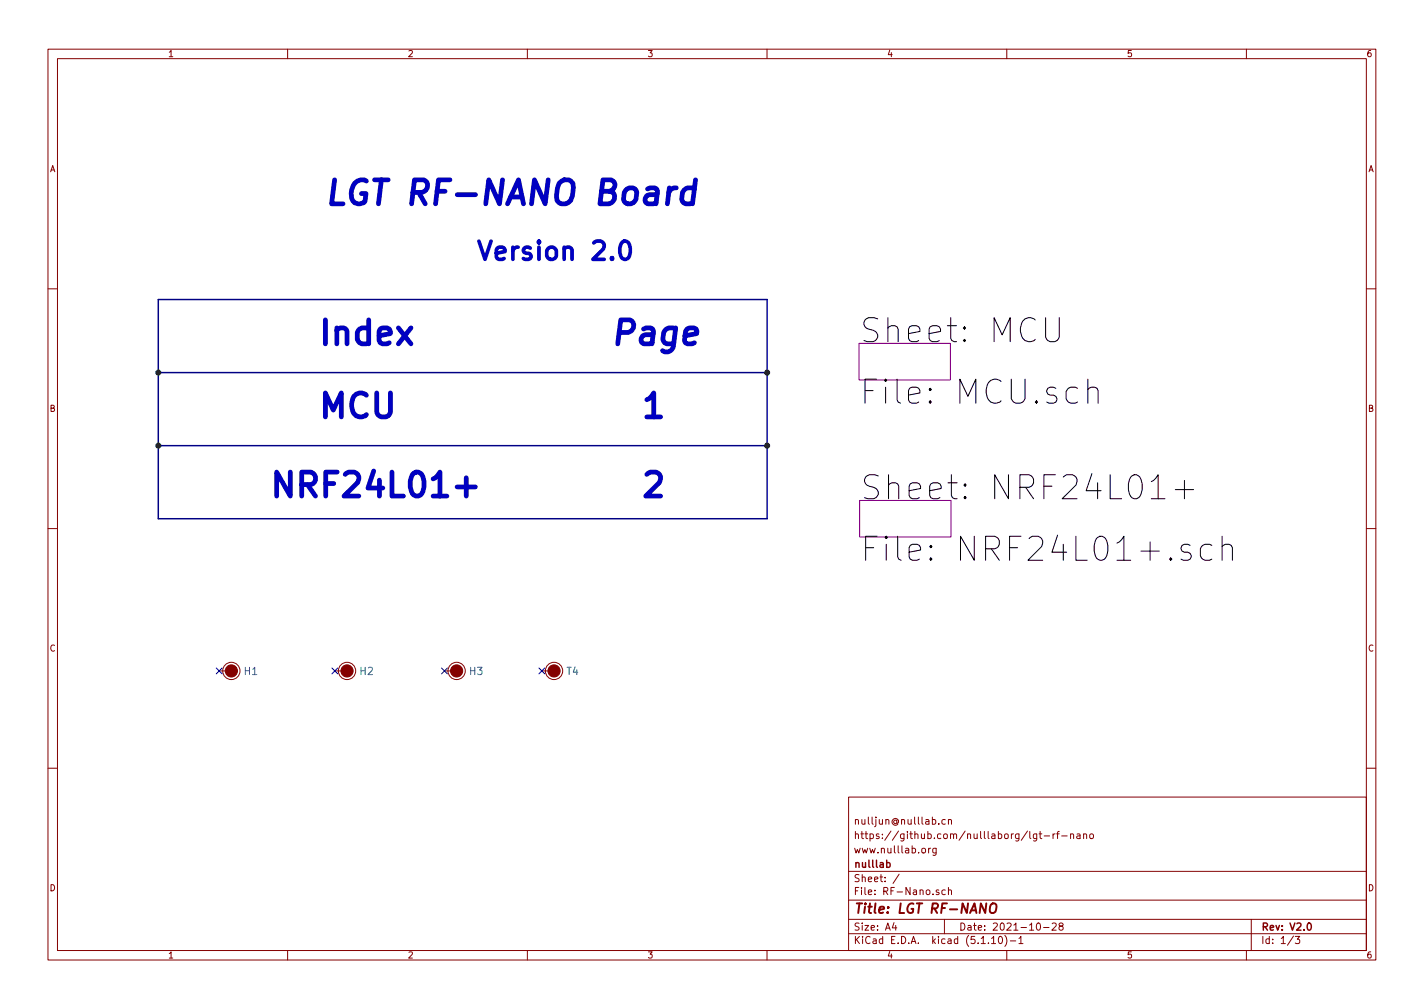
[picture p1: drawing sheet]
<svg xmlns="http://www.w3.org/2000/svg" width="297mm" height="210mm" viewBox="0 0 297 210" stroke-linecap="round" stroke-linejoin="round" font-family="sans-serif">
<g fill="none" stroke="#840000" stroke-width=".21">
<path d="M10 10.3h277v189.9h-277zM12 12.2h273v186.1h-273zM60 10.3v1.9M110 10.3v1.9M160 10.3v1.9M210 10.3v1.9M260 10.3v1.9M10 60.2h2M285 60.2h2M10 110.3h2M285 110.3h2M45.7 139.9h2.6"/>
<path d="M69.8 139.9h2.6M92.7 139.9h2.5M113 139.9h2.6M10 160.2h2M177 166.3h108v32h-108zM193.7 176.9v1M194.1 176.9l-.4 .3M195.3 176.9v1.2l-.3 .3h-.4M195.3 177l-.5-.1-.2 .3v.6l.2 .1 .5-.1M195.8 171.8v.1M197.2 171l-.4-.1-.3 .3v.6l.3 .1h.4M197.8 171.1l.2-.2 .4 .1 .1 .9"/>
<path d="M197.8 170.9v1M214.8 173.4v1.3l.2 .2M216.3 173.9v1.3l-.3 .2h-.4M216.3 174l-.5-.1-.3 .3 .1 .6 .2 .1 .5-.1M216.7 173.9h.6M217 173.4v1.3l.3 .2M217.8 174.4h1.1M219.7 173.9v1M220.1 173.9l-.4 .3M220.4 173.9h.6M221 173.4l-.4 .3v1.2M221.5 174.4h1.1"/>
<path d="M223.3 174.1l.2-.2 .4 .1 .1 .9M223.3 173.9v1M224.7 174h.5l.1 .9M225.3 174.3l-.5 .1-.2 .2 .2 .3 .5-.1M226 174.1l.2-.2 .4 .1 .1 .9M226 173.9v1M227.4 174.1l.2-.2 .4 .2v.7l-.2 .1-.4-.1zM285 160.2h2M60 198.3v1.9M110 198.3v1.9M160 198.3v1.9M177 194.8h108"/>
<path d="M177 191.8h108M177 187.8h108M177 181.8h108M186.5 192.5l-.4 1h1M186.8 193v1M187.6 182.3l-1.3 2M195.8 185.7l-.3-.1-.2 .2v.2l.5 .2v.3h-.5M197 191.8v3M197.2 185.7l-.4-.1-.3 .3v.6l.3 .1 .4-.1M197.8 185.7l.2-.1 .4 .1 .1 .9M197.8 185.1v1.5M206.8 195.8l.5-.5v1.5"/>
<path d="M206.8 196.8h.9M208.5 195.4l.1-.1a.8 .8 0 0 1 .5 .8 .8 .8 0 0 1-.5 .7 1 1 0 0 1-.1-1.4zM209.6 195.1a1.71 1.71 0 0 1 0 2.3M210 198.3v1.9M210.7 196.3h1.2M212.5 195.8l.5-.5v1.5M212.5 196.8h.9M216.3 192.7l.3-.2a.81 .81 0 0 1 .5 .8 .81 .81 0 0 1-.5 .7l-.3-.1-.1-.4zM217.7 193.5h1.1M219.5 192.7l.5-.2 .3 .2v.3l-.9 1h.9M221.2 193.2l-.3-.3 .1-.2 .2-.2 .4 .1 .2 .2-.1 .2-.5 .2-.3 .3 .1 .4 .2 .1h.3l.3-.3-.1-.4-.2-.1M260 198.3v1.9"/>
<path d="M261 191.8v6.5M269.8 195.2l-1.2 2M270.2 195.3h.9l-.5 .6 .4 .1v.7l-.2 .1-.6-.1"/>
<circle cx="48.3" cy="139.9" r="1.8"/>
<circle cx="72.4" cy="139.9" r="1.8"/>
<circle cx="95.2" cy="139.9" r="1.8"/>
<circle cx="115.6" cy="139.9" r="1.8"/>
</g>
<path d="M185 180l.4-.1 .3 .3-.2 .6h-.5M272.9 192.6l.1-.1a.8 .8 0 0 1 .5 .8 .8 .8 0 0 1-.5 .7 1 1 0 0 1-.1-1.4z" fill="none" stroke="#840000" stroke-width=".3"/>
<path d="M206.7 188.7a.66 .66 0 0 1 1.1 0 1.49 1.49 0 0 1-.6 1.7l-.5-.1a1.49 1.49 0 0 1 0-1.6z" fill="none" stroke="#840000" stroke-width=".41"/>
<path d="M179.2 71.6h19v7.6h-19zM179.3 104.4h19.1v7.6h-19.1z" fill="none" stroke="#840084" stroke-width=".21"/>
<path d="M218.1 66.3v4l.5 .7 .4 .3h1l.7-.5 .3-.5v-4M226.9 79.1v5M226.9 81.2a1.23 1.23 0 0 1 2.2 .3v2.6M240.2 100.5l.4-.3 1-1.2v5M240.2 104h2.8M245.2 102.1h3.8M247.1 100.2v3.8M248.3 113.8l-.5-.3h-.7l-.5 .3-.2 .4 .2 .8 .5 .2h.7l.5 .2 .2 .5-.2 .7-.5 .3h-1l-.4-.3M252.8 113.8a1.61 1.61 0 0 0-2.2 .2l-.2 .5v1.4l.2 .5a1.61 1.61 0 0 0 2.2 .2M254.9 114a1.25 1.25 0 0 1 2.2 .2v2.7M254.9 111.9v5" fill="none" stroke="#000" stroke-width=".21"/>
<g fill="#840000" stroke="#840000" stroke-width=".21">
<circle cx="48.3" cy="139.9" r="1.27"/>
<circle cx="72.4" cy="139.9" r="1.27"/>
<circle cx="95.2" cy="139.9" r="1.27"/>
<circle cx="115.6" cy="139.9" r="1.27"/>
</g>
<path d="M33 62.5h127v45.7h-127zM33 77.7h127M33 93h127" fill="none" stroke="#000084" stroke-width=".3"/>
<path d="M141.1 39.2a1.44 1.44 0 0 0-1.6 .9M144.9 39.4a1.68 1.68 0 0 0-2.5 .7l-.2 1.5 .4 .7 .4 .2h1l.5-.2M145.1 37.5l-.7 5M97.3 99.7v3.8M95.4 101.6h3.8" fill="none" stroke="#0000c2" stroke-width=".99"/>
<path d="M129.7 50.7a.9 .9 0 0 1 .9-.4 .9 .9 0 0 1 .7 .7 3 3 0 0 1-.4 2.9 .9 .9 0 0 1-1.4-.5 3.1 3.1 0 0 1 .2-2.7z" fill="none" stroke="#0000c2" stroke-width=".76"/>
<g fill="#008400" stroke="#008400" stroke-width=".25">
<circle cx="33" cy="93" r=".51"/>
<circle cx="160" cy="93" r=".51"/>
<circle cx="160" cy="77.7" r=".51"/>
<circle cx="33" cy="77.7" r=".51"/>
</g>
<path d="M45.1 139.3l1.2 1.3M46.3 139.3l-1.2 1.3M69.2 139.3l1.3 1.3M70.5 139.3l-1.3 1.3M92.1 139.3l1.2 1.3M93.3 139.3l-1.2 1.3M112.4 139.3l1.2 1.3M113.6 139.3l-1.2 1.3" fill="none" stroke="#000084" stroke-width=".21"/>
<g font-size="7" fill="#0000c2">
<text x="67.3" y="42.8">LGT RF-NANO Board</text>
<text x="66" y="72">Index</text>
<text x="127" y="72">Page</text>
<text x="66" y="87.2">MCU</text>
<text x="133.3" y="87.2">1</text>
<text x="55.9" y="103.7">NRF24L01+</text>
<text x="133.3" y="103.7">2</text>
</g>
<g font-size="7">
<text x="179.2" y="71.5">Sheet: MCU</text>
<text x="179.2" y="84.3">File: MCU.sch</text>
<text x="179.3" y="104.3">Sheet: NRF24L01+</text>
<text x="179.3" y="117.1">File: NRF24L01+.sch</text>
</g>
<text font-size="5.3" fill="#0000c2" x="99.1" y="54.3">Version 2.0</text>
<text font-size="2.8" fill="#840000" x="178" y="190.5">Title: LGT RF-NANO</text>
<g font-size="2.1" fill="#008484">
<text x="51" y="140.8">H1</text>
<text x="75.1" y="140.8">H2</text>
<text x="98" y="140.8">H3</text>
<text x="118.2" y="140.8">T4</text>
</g>
<g font-size="2.1" fill="#840000">
<text x="178" y="172">nulljun@nulllab.cn</text>
<text x="178" y="178">www.nulllab.org</text>
<text x="178" y="175">https://github.com/nulllaborg/lgt-rf-nano</text>
<text x="178" y="184">Sheet: /</text>
<text x="178" y="181">nulllab</text>
<text x="178" y="186.7">File: RF-Nano.sch</text>
<text x="178" y="196.9">KiCad E.D.A. kicad (5.1.10)-1</text>
<text x="178" y="194.1">Size: A4</text>
<text x="200" y="194.1">Date: 2021-10-28</text>
<text x="263" y="194.1">Rev: V2.0</text>
<text x="263" y="196.9">Id: 1/3</text>
</g>
<g font-size="1.8" fill="#840000">
<text x="35" y="11.9">1</text>
<text x="85" y="11.9">2</text>
<text x="135" y="11.9">3</text>
<text x="185" y="11.9">4</text>
<text x="235" y="11.9">5</text>
<text x="285" y="11.9">6</text>
<text x="10.4" y="35.9">A</text>
<text x="285.4" y="35.9">A</text>
<text x="10.4" y="85.9">B</text>
<text x="285.4" y="85.9">B</text>
<text x="10.4" y="135.9">C</text>
<text x="285.4" y="135.9">C</text>
<text x="10.4" y="185.9">D</text>
<text x="285.4" y="185.9">D</text>
<text x="35" y="199.9">1</text>
<text x="85" y="199.9">2</text>
<text x="135" y="199.9">3</text>
<text x="185" y="199.9">4</text>
<text x="235" y="199.9">5</text>
<text x="285" y="199.9">6</text>
</g>
</svg>
